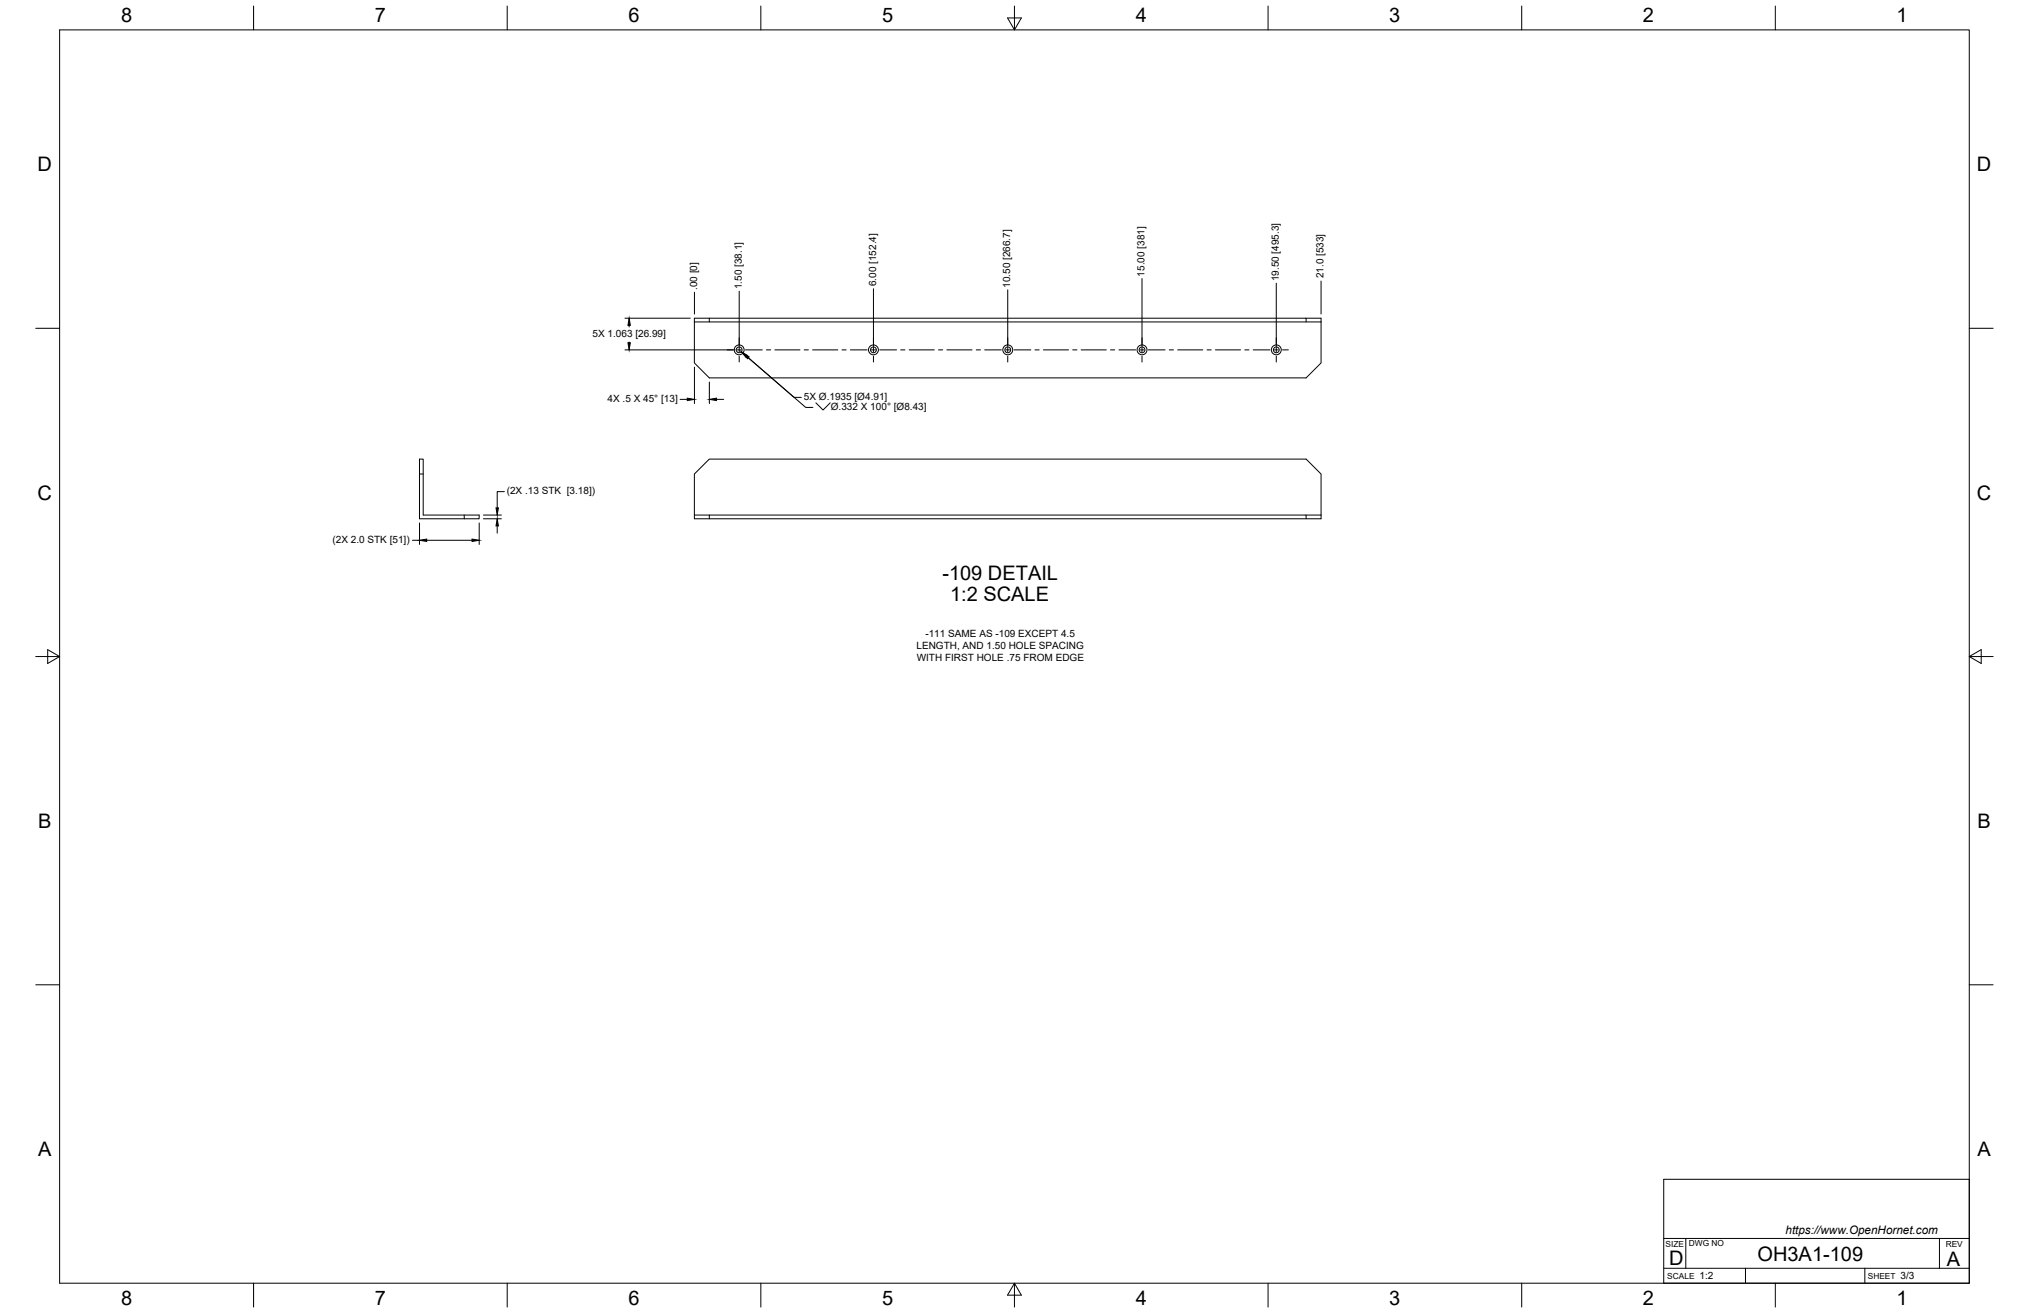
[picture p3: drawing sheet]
<svg xmlns="http://www.w3.org/2000/svg" width="864mm" height="559mm" viewBox="0 0 864 559" stroke-linecap="round" stroke-linejoin="round" font-family="sans-serif">
<!-- layer: Visible -->
<g fill="none" stroke="#000" stroke-width=".43">
<path d="M295.6 137v17.5l6.3 6.3h254l6.4-6.3v-17.5M295.6 137h266.7M301.9 137v-1.6h254v1.6M301.9 135.4h-6.3v1.6M555.9 135.4h6.4v1.6M178.5 195.4h1.6v23.8h23.8v1.6h-25.4zM178.5 201.7h1.6M197.6 219.2v1.6M295.6 219.2v1.6h266.7v-1.6M295.6 219.2v-17.5l6.3-6.3h254l6.4 6.3v17.5M295.6 219.2h6.3M555.9 219.2h6.4"/>
<path d="M301.9 220.8v-1.6h254v1.6"/>
<circle cx="314.6" cy="148.9" r="1.24"/>
<circle cx="314.6" cy="148.9" r="2.11"/>
<circle cx="371.8" cy="148.9" r="1.24"/>
<circle cx="371.8" cy="148.9" r="2.11"/>
<circle cx="428.9" cy="148.9" r="1.24"/>
<circle cx="428.9" cy="148.9" r="2.11"/>
<circle cx="486.1" cy="148.9" r="1.24"/>
<circle cx="486.1" cy="148.9" r="2.11"/>
<circle cx="543.2" cy="148.9" r="1.24"/>
<circle cx="543.2" cy="148.9" r="2.11"/>
</g>
<!-- layer: Border -->
<g fill="none" stroke="#000" stroke-width=".43">
<path d="M25.4 12.7h812.8v533.4h-812.8zM107.9 2.6v10.1M215.9 2.6v10.1M323.8 2.6v10.1M428.8 7.6h5.9l-2.9 5.1zM431.8 2.6v10.1M539.7 2.6v10.1M647.7 2.6v10.1M755.6 2.6v10.1M15.2 139.7h10.2M838.2 139.7h10.1M15.2 279.4h10.2"/>
<path d="M20.3 276.5l5.1 2.9-5.1 3zM838.2 279.4l5.1-2.9v5.9zM838.2 279.4h10.1M15.2 419.1h10.2M838.2 419.1h10.1M107.9 546.1v10.2M215.9 546.1v10.2M323.8 546.1v10.2M431.8 546.1l2.9 5.1h-5.9zM431.8 546.1v10.2M539.7 546.1v10.2M647.7 546.1v10.2"/>
<path d="M755.6 546.1v10.2"/>
</g>
<!-- layer: Titleblock -->
<path d="M708.1 501.9h130.1v44.2h-130.1zM708.1 539.8h130.1M708.1 527.1h130.1M717.5 527.1v12.7M742.9 539.8v6.3M793.7 539.8v6.3M825.5 527.1v12.7" fill="none" stroke="#000" stroke-width=".43"/>
<!-- layer: Smart Centers -->
<g fill="none" stroke="#000" stroke-width=".43">
<path d="M309.5 148.9h2.4M313.7 148.9h1.8M314.6 143.8v2.4M314.6 148v1.8M314.6 151.6v2.5M317.3 148.9h7.1M326.2 148.9h1.8M329.8 148.9h10.7M342.3 148.9h1.8M345.9 148.9h10.7M358.4 148.9h1.8M361.9 148.9h7.2"/>
<path d="M370.9 148.9h1.8M371.8 143.8v2.4M371.8 148v1.8M371.8 151.6v2.5M374.4 148.9h7.2M383.4 148.9h1.8M386.9 148.9h10.8M399.5 148.9h1.7M403 148.9h10.7M415.5 148.9h1.8M419.1 148.9h7.1M428 148.9h1.8"/>
<path d="M428.9 143.8v2.4M428.9 148v1.8M428.9 151.6v2.5M431.6 148.9h7.1M440.5 148.9h1.8M444.1 148.9h10.7M456.6 148.9h1.8M460.2 148.9h10.7M472.7 148.9h1.8M476.2 148.9h7.2M485.2 148.9h1.8M486.1 143.8v2.4"/>
<path d="M486.1 148v1.8M486.1 151.6v2.5M488.7 148.9h7.2M497.7 148.9h1.7M501.2 148.9h10.8M513.7 148.9h1.8M517.3 148.9h10.7M529.8 148.9h1.8M533.4 148.9h7.1M542.3 148.9h1.8M543.2 143.8v2.4M543.2 148v1.8"/>
<path d="M543.2 151.6v2.5M545.9 148.9h2.5"/>
</g>
<!-- layer: FD_Dimensions -->
<g fill="none" stroke="#000" stroke-width=".43">
<path d="M486.1 118.5v28.6M562.3 119.6v14M266 135.4h27.8M267.8 138.5v.6M295.6 124.4v9.2M314.6 124v23.1M371.8 122.9v24.2M428.9 123.4v23.7M543.2 120.5v26.6M266 148.9h46.8M267.8 145.6v.3M295.6 156.3v15.4"/>
<path d="M317.9 151.7l20.1 17.4h3.1M318.5 152.3l24.4 21.1h3.1M289.5 170h3M301.9 162.6v9.1M305 170h3M347.3 171.5l3 3 3.1-3M205.7 219.2h7.7M214.7 209.2h-3.1v7M175.5 229.9h3.1M178.6 222.6v9.1M181.6 229.9h19.3M204 222.6v9.1"/>
<path d="M205.7 220.8h7.7M211.6 223.8v3.1"/>
</g>
<path d="M267.8 135.4l.5 3.1h-1zM267.3 145.9h1l-.5 3zM315.6 149.7l2.6 1.6-.7 .8zM316.2 150.3l2.7 1.6-.7 .8zM292.5 169.5l3.1 .5-3.1 .5zM301.9 170l3.1-.5v1zM211.1 216.2h1l-.5 3zM178.6 229.9l3-.5v1zM200.9 229.4l3.1 .5-3.1 .5zM211.6 220.8l.5 3h-1z" fill="#000" stroke="#000" stroke-width=".43"/>
<g font-size="8.5">
<text x="51.6" y="9.4">8</text>
<text x="159.5" y="9.4">7</text>
<text x="267.5" y="9.4">6</text>
<text x="375.4" y="9.3">5</text>
<text x="483.4" y="9.4">4</text>
<text x="591.3" y="9.4">3</text>
<text x="699.3" y="9.4">2</text>
<text x="807.2" y="9.4">1</text>
<text x="16" y="72.9">D</text>
<text x="841.4" y="72.9">D</text>
<text x="16" y="212.6">C</text>
<text x="841.4" y="212.6">C</text>
<text x="401.1" y="246.7">-109 DETAIL</text>
<text x="404.4" y="255.9">1:2 SCALE</text>
<text x="16.2" y="352.3">B</text>
<text x="841.7" y="352.3">B</text>
<text x="16.2" y="492">A</text>
<text x="841.7" y="492">A</text>
<text x="710.4" y="538.4">D</text>
<text x="748.1" y="536.7">OH3A1-109</text>
<text x="828.7" y="538.8">A</text>
<text x="51.6" y="555.5">8</text>
<text x="159.5" y="555.5">7</text>
<text x="267.5" y="555.5">6</text>
<text x="375.4" y="555.4">5</text>
<text x="483.4" y="555.5">4</text>
<text x="591.3" y="555.5">3</text>
<text x="699.3" y="555.5">2</text>
<text x="807.2" y="555.5">1</text>
</g>
<text font-size="5" x="760" y="525.2">https://www.OpenHornet.com</text>
<g font-size="4.3">
<text x="487.2" y="117.7" transform="rotate(-90 487.2 117.7)">15.00 [381]</text>
<text x="544.3" y="119.7" transform="rotate(-90 544.3 119.7)">19.50 [495.3]</text>
<text x="563.4" y="118.5" transform="rotate(-90 563.4 118.5)">21.0 [533]</text>
<text x="296.7" y="123.5" transform="rotate(-90 296.7 123.5)">.00 [0]</text>
<text x="315.7" y="123.1" transform="rotate(-90 315.7 123.1)">1.50 [38.1]</text>
<text x="372.9" y="121.8" transform="rotate(-90 372.9 121.8)">6.00 [152.4]</text>
<text x="430" y="122.6" transform="rotate(-90 430 122.6)">10.50 [266.7]</text>
<text x="252.2" y="143.5">5X 1.063 [26.99]</text>
<text x="258.6" y="171.1">4X .5 X 45° [13]</text>
<text x="342.2" y="170.2">5X Ø.1935 [Ø4.91]</text>
<text x="353.6" y="174.5">Ø.332 X 100° [Ø8.43]</text>
<text x="215.7" y="210.3">(2X .13 STK [3.18])</text>
<text x="141.5" y="231">(2X 2.0 STK [51])</text>
<text x="393.9" y="271.2">-111 SAME AS -109 EXCEPT 4.5</text>
<text x="390.1" y="276.3">LENGTH, AND 1.50 HOLE SPACING</text>
<text x="390.2" y="281.5">WITH FIRST HOLE .75 FROM EDGE</text>
<text x="723.4" y="544.5">1:2</text>
<text x="809" y="544.5">3/3</text>
</g>
<g font-size="3.5">
<text x="708.9" y="530.9">SIZE</text>
<text x="718.9" y="530.5">DWG NO</text>
<text x="828.2" y="530.9">REV</text>
<text x="709.6" y="544.2">SCALE</text>
<text x="795" y="544.2">SHEET</text>
</g>
</svg>
